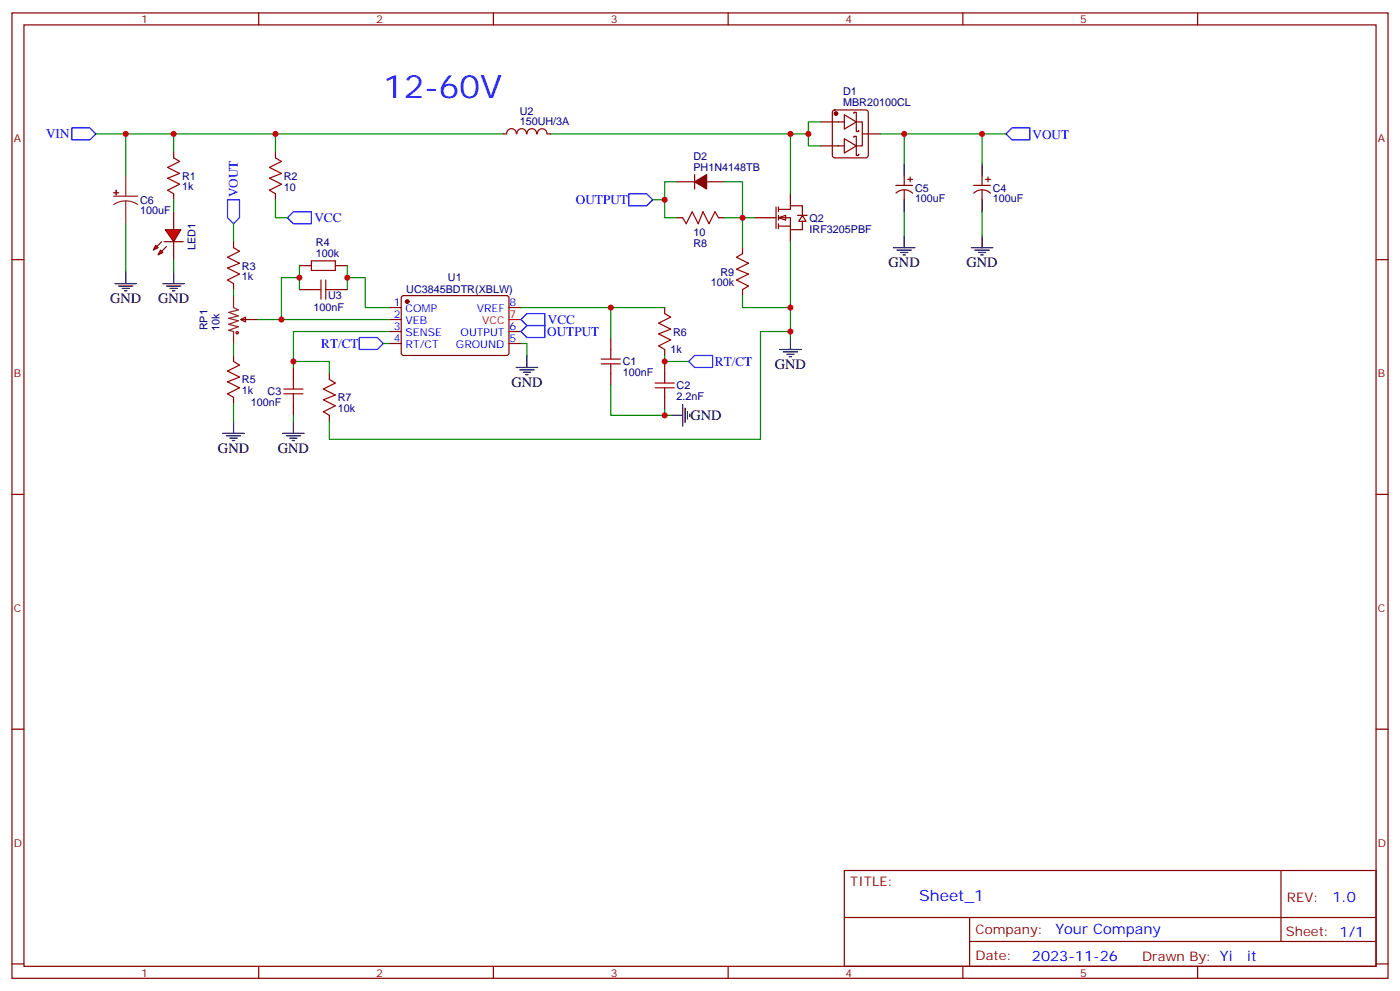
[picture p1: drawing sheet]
<svg xmlns="http://www.w3.org/2000/svg" width="412mm" height="292mm" viewBox="0 0 412 292" stroke-linecap="round" stroke-linejoin="round" font-family="sans-serif">
<g fill="none" stroke="#870000" stroke-width=".35">
<path d="M3.5 3.8h405.4v284.3h-405.4zM7.1 7.3h398.2v277.3h-398.2zM76.2 3.8v3.5M145.3 3.8v3.5M214.5 3.8v3.5M283.6 3.8v3.5M352.8 3.8v3.5M241.7 35.9h7M245.4 32.6l.5-.2h9.2l.5 .2 .2 .5v12.7l-.3 .5-.4 .2h-9.2l-.5-.2-.2-.5v-12.7zM248.7 33.8l3.5 2.1-3.5 2.1zM251.5 33.4v-.3h.7v2.8M252.2 35.9v2.8h.7v-.3"/>
<path d="M252.2 35.9h1.8v7.1h-1.8M254 39.4h5.3M241.7 43h6.8M248.7 40.9l3.5 2.1-3.5 2.1zM251.5 40.5v-.4h.7v2.9M252.2 43v2.8h.7v-.4M3.5 76.5h3.6M405.3 76.5h3.6M3.5 145.6h3.6M405.3 145.6h3.6M3.5 214.8h3.6M405.3 214.8h3.6"/>
<path d="M248.7 256.4h156.6v28.2h-156.6zM377.3 256.4v20.9M248.7 270.2h156.5M285.6 277.3h119.6M285.6 270.2v14.2M3.5 283.9h3.6M76.2 284.6v3.5M145.3 284.6v3.5M214.5 284.6v3.5M283.6 284.6v3.5M352.8 284.6v3.5M405.3 283.9h3.6"/>
</g>
<circle cx="246.2" cy="33.4" r=".53" fill="#870000" stroke="#870000" stroke-width=".35"/>
<g fill="#fff" stroke="#870000" stroke-width=".35">
<path d="M229.3 64.1l2.1-.7v1.4z"/>
<path d="M236.4 63.4l1 1.8h-2.1z"/>
</g>
<g fill="none" stroke="#870000" stroke-width=".35">
<path d="M51.2 44.7v1.8M51.2 57.1v1.7M232.8 57.1v3.5M222.2 64.1h6.4M228.6 61v6.3M229.3 61.7h3.5v-1.1h3.6v2.8M229.3 64.1h3.5v3.6h3.6v-2.5M229.3 66.6h3.5M229.3 61v1.4M229.3 63.4v1.4M229.3 65.9v1.4M232.8 67.7v3.5"/>
<path d="M234.9 63.4h2.9M114.7 90.6h3.5M114.7 94.1h3.5M114.7 97.6h3.5M118.4 87.3l.5-.2h30.6l.4 .7v16.5l-.7 .4-30.6-.1-.4-.6v-16.2zM149.9 90.6h3.6M149.9 97.6h3.6M114.7 101.2h3.5M149.9 101.2h3.6"/>
</g>
<circle cx="119.9" cy="88.8" r=".53" fill="#870000" stroke="#870000" stroke-width=".35"/>
<path d="M149.9 94.1h3.6" fill="none" stroke="#f00" stroke-width=".35"/>
<path d="M51.2 46.5l1.7 1.1-3.5 1.7 3.5 1.8-3.5 1.4 3.5 1.8-3.5 1.7 1.8 1.1" fill="none" stroke="#a10000" stroke-width=".35"/>
<g fill="#f00" stroke="#870000" stroke-width=".35">
<path d="M48.7 67.7h4.6l-2.1 3.5z"/>
<path d="M48.3 71.2h5.7z"/>
</g>
<g fill="#870000" stroke="#870000" stroke-width=".35">
<path d="M46.2 72.6l1.4-1.4z"/>
<path d="M49 72.6l-1.4 1.4z"/>
</g>
<g fill="#f00" stroke="#870000" stroke-width=".35">
<path d="M45.9 72.2l.7 .8-1.4 .7z"/>
<path d="M47.3 73.7l.7 .7-1.4 .7z"/>
</g>
<g fill="none" stroke="#870000" stroke-width=".35">
<path d="M148.2 39.4h1M149.3 39.4a1.41 1.41 0 0 1 1.4-1.5 1.41 1.41 0 0 1 1.4 1.5M152.3 39.4a1.41 1.41 0 0 1 1.4-1.5 1.41 1.41 0 0 1 1.4 1.5M155.2 39.4a1.41 1.41 0 0 1 1.5-1.5 1.41 1.41 0 0 1 1.4 1.5M158.3 39.4a1.41 1.41 0 0 1 1.4-1.5 1.41 1.41 0 0 1 1.4 1.5M161.2 39.4h1.1M81.1 44.7v1.8M81.1 57.1v1.7M199.3 53.6h5.3M204.6 51.4v4.3M208.1 53.6h5.3M263.9 54.6h4.9"/>
<path d="M263.9 56.9a3.5 3.5 0 0 1 4.9 0M266.3 51.8v2.8M266.3 56v2.8M267.4 52.8h1.4M268.1 52.1v1.5M286.8 54.6h4.9M286.8 56.9a3.5 3.5 0 0 1 5 0M289.3 51.8v2.8M289.3 56v2.8M290.3 52.8h1.4M291 52.1v1.5M51.2 62.4v5.3"/>
<path d="M51.2 71.2v5.3M68.8 71.2v1.8M88.2 78.2h3.5M98.8 78.2h3.5M199.3 64.1h1.8M211.7 64.1h1.7M218.7 73v1.7M68.8 83.5v1.8M70.9 94.1l1.4-.7v1.4zM70.9 94.1h4.9M88.2 85.3h3.5M98.8 85.3h3.5"/>
<path d="M179.9 99.4v3.5M195.8 90.6v1.8M218.7 85.3v1.8M68.8 104.7v1.8M68.8 117.1v1.7M86.4 108.2v3.6M86.4 118.8v3.5M97 110v1.8M179.9 110v3.5M195.8 102.9v1.8M195.8 106.5v3.5M195.8 117.1v3.5"/>
<path d="M97 122.3v1.8"/>
</g>
<g fill="none" stroke="#008700" stroke-width=".35">
<path d="M28.2 39.4h52.9v5.3M37 39.4v12.4M51.2 39.4v5.3M81.1 39.4h67.1M232.8 39.4v17.7M238.1 39.4v3.6h3.6M241.7 35.9h-3.6v3.5h-75.8M259.3 39.4h7v8.9M266.3 39.4h23v8.9M289.3 39.4h7M51.2 58.8v3.6M81.1 58.8v5.3h3.6"/>
<path d="M192.3 58.8h3.5M199.3 53.6h-3.5v10.5h3.5M213.4 53.6h5.3v19.4M37 65.9v14.1M51.2 76.5v3.5M68.8 65.9v5.3M88.2 78.2v7.1M102.3 78.2v3.6h5.3v8.8h7.1M213.4 64.1h8.8M232.8 71.2v19.4h-14.1v-3.5M266.3 62.4v7M289.3 62.4v7"/>
<path d="M68.8 85.3v1.8M75.8 94.1h38.9M88.2 81.8h-5.3v12.3M102.3 81.8v3.5M114.7 97.6h-28.3v8.9h10.6v3.5M153.5 90.6h42.3M179.9 90.6v8.8M232.8 97.6h-8.8v31.8h-127v-5.3M232.8 90.6v8.8M68.8 101.2v3.5M68.8 118.8v5.3M86.4 106.5v1.7"/>
<path d="M112.9 101.2h1.8M153.5 101.2h1.7v3.5M179.9 113.5v8.8h15.9v-1.7M195.8 104.7v1.8h7M86.4 122.3v1.8M195.8 122.3h1.8"/>
</g>
<g fill="none" stroke="#a10000" stroke-width=".35">
<path d="M81.1 46.5l1.8 1.1-3.5 1.7 3.5 1.8-3.5 1.4 3.5 1.8-3.5 1.7 1.7 1.1M68.8 73l1.8 1-3.6 1.8 3.6 1.7-3.6 1.5 3.6 1.7-3.6 1.8 1.8 1M91.7 76.8h7.1v2.9h-7.1zM201.1 64.1l1 1.8 1.8-3.5 1.8 3.5 1.4-3.5 1.7 3.5 1.8-3.5 1.1 1.7M218.7 74.7l-1.7 1.1 3.5 1.7-3.5 1.8 3.5 1.4-3.5 1.8 3.5 1.7-1.8 1.1M91.7 85.3h2.8M94.5 82.5v5.6M96 85.3h2.8M96 82.5v5.6M195.8 92.4l1.8 1-3.6 1.8 3.6 1.7-3.6 1.5 3.6 1.7-3.6 1.8 1.8 1M68.8 106.5l1.8 1-3.6 1.8 3.6 1.8-3.6 1.4 3.6 1.7-3.6 1.8 1.8 1.1M83.6 116h5.7"/>
<path d="M83.6 114.6h5.7M86.4 111.8v2.8M86.4 116v2.8M97 111.8l1.8 1-3.6 1.8 3.6 1.7-3.6 1.5 3.6 1.7-3.6 1.8 1.8 1M177.1 107.2h5.6M177.1 105.8h5.6M179.9 102.9v2.9M179.9 107.2v2.8M193 114.2h5.6M193 112.8h5.6M195.8 110v2.8M195.8 114.2v2.9"/>
<circle cx="69.9" cy="98" r=".35"/>
</g>
<path d="M21.2 37.7h5.3l1.7 1.7-1.7 1.8h-5.3zM298.1 37.7h5.3v3.5h-5.3l-1.8-1.8zM67 58.8h3.6v5.3l-1.8 1.8-1.8-1.8zM185.2 57.1h5.3l1.8 1.7-1.8 1.8h-5.3zM84.7 64.1l1.7-1.7h5.3v3.5h-5.3zM105.8 99.4h5.3l1.8 1.8-1.8 1.7h-5.3zM153.5 94.1l1.7-1.7h5.3v3.5h-5.3zM153.5 97.6l1.7-1.7h5.3v3.5h-5.3zM202.8 106.5l1.8-1.8h5.3v3.5h-5.3z" fill="none" stroke="#00f" stroke-width=".35"/>
<g fill="none" stroke="#000" stroke-width=".35">
<path d="M266.3 48.3v3.5M266.3 58.8v3.6M289.3 48.3v3.5M289.3 58.8v3.6M263.2 73h6.3M264.2 73.7h4.3M265.3 74.4h2.1M266 75.1h.7M266.3 69.4v3.6M286.1 73h6.4M287.2 73.7h4.2M288.2 74.4h2.1"/>
<path d="M288.9 75.1h.7M289.3 69.4v3.6M33.9 83.5h6.3M34.9 84.2h4.3M36 84.9h2.1M36.7 85.7h.7M37 80v3.5M48 83.5h6.3M49 84.2h4.3M50.1 84.9h2.1M50.8 85.7h.7M51.2 80v3.5"/>
<path d="M232.8 99.4v3.5M152 108.2h6.4M153.1 108.9h4.2M154.2 109.6h2.1M154.9 110.3h.7M155.2 104.7v3.5M201.1 119.2v6.3M229.7 102.9h6.3M230.7 103.6h4.2M231.8 104.4h2.1M232.5 105.1h.7M65.6 127.6h6.4"/>
<path d="M66.7 128.3h4.2M67.7 129h2.1M68.4 129.8h.7M68.8 124.1v3.5M83.3 127.6h6.3M84.3 128.3h4.2M85.4 129h2.1M86.1 129.8h.7M86.4 124.1v3.5M197.6 122.3h3.5M201.8 120.2v4.3M202.5 121.3v2.1"/>
<path d="M203.2 122v.7"/>
</g>
<path d="M33.5 57.8h7.1M37 59.2l1.9 .2 1.7 .9M37 59.2l-1.8 .2-1.7 .9M37 51.8v6M37 59.2v6.7M68.8 87.1v3.5l1.4 .7-2.8 .7 2.8 1.1-2.8 .7 2.8 .7-2.8 1 2.8 .7-2.8 1.1 1.4 .3v3.6" fill="none" stroke="#8c2424" stroke-width=".35"/>
<path d="M204.6 53.6l3.5-2.2v4.3z" fill="#870000" stroke="#870000" stroke-width=".35"/>
<g fill="#8c2424" stroke="#8c2424" stroke-width=".35">
<path d="M33.5 56.7l1.4 .1z"/>
<path d="M34.2 56l.1 1.4z"/>
</g>
<g fill="#c00">
<circle cx="102.3" cy="81.8" r=".88"/>
<circle cx="88.2" cy="81.8" r=".88"/>
<circle cx="82.9" cy="94.1" r=".88"/>
<circle cx="179.9" cy="90.6" r=".88"/>
<circle cx="81.1" cy="39.4" r=".88"/>
<circle cx="238.1" cy="39.4" r=".88"/>
<circle cx="232.8" cy="39.4" r=".88"/>
<circle cx="266.3" cy="39.4" r=".88"/>
<circle cx="86.4" cy="106.5" r=".88"/>
<circle cx="195.8" cy="106.5" r=".88"/>
<circle cx="195.8" cy="122.3" r=".88"/>
<circle cx="218.7" cy="64.1" r=".88"/>
<circle cx="195.8" cy="58.8" r=".88"/>
<circle cx="232.8" cy="90.6" r=".88"/>
<circle cx="232.8" cy="97.6" r=".88"/>
<circle cx="51.2" cy="39.4" r=".88"/>
<circle cx="289.3" cy="39.4" r=".88"/>
<circle cx="37" cy="39.4" r=".88"/>
</g>
<text font-size="9.5" fill="#00f" x="112.9" y="28.9">12-60V</text>
<text font-size="4.6" fill="#00f" x="270.8" y="265.4">Sheet_1</text>
<g font-size="4.2">
<text x="261.8" y="78.6">GND</text>
<text x="284.7" y="78.6">GND</text>
<text x="32.5" y="89.2">GND</text>
<text x="46.6" y="89.2">GND</text>
<text x="150.6" y="113.9">GND</text>
<text x="228.2" y="108.6">GND</text>
<text x="203.4" y="123.8">GND</text>
<text x="64.2" y="133.3">GND</text>
<text x="81.8" y="133.3">GND</text>
</g>
<g font-size="4.2" fill="#00f">
<text x="392.5" y="265.7">1.0</text>
<text x="310.9" y="275.2">Your Company</text>
<text x="304" y="283">2023-11-26</text>
<text x="367.3" y="282.9">it</text>
</g>
<g font-size="3.9" fill="#00f">
<text x="13.6" y="40.7">VIN</text>
<text x="304.2" y="40.8">VOUT</text>
<text x="70" y="58.2" transform="rotate(-90 70 58.2)">VOUT</text>
<text x="92.6" y="65.3">VCC</text>
<text x="169.7" y="60">OUTPUT</text>
<text x="161.4" y="95.3">VCC</text>
<text x="161.2" y="99">OUTPUT</text>
<text x="94.6" y="102.6">RT/CT</text>
<text x="210.6" y="107.7">RT/CT</text>
</g>
<g font-size="3.9" fill="#800">
<text x="250.5" y="261">TITLE:</text>
<text x="379.1" y="265.7">REV:</text>
<text x="287.4" y="275.2">Company:</text>
<text x="378.7" y="275.8">Sheet: 1/1</text>
<text x="287.4" y="282.9">Date:</text>
<text x="336.4" y="282.9">Drawn By: Yi</text>
</g>
<g font-size="3.2" fill="#800">
<text x="41.6" y="6.8">1</text>
<text x="110.8" y="6.8">2</text>
<text x="179.9" y="6.8">3</text>
<text x="249.1" y="6.8">4</text>
<text x="318.2" y="6.8">5</text>
<text x="4.1" y="41.9">A</text>
<text x="405.9" y="41.9">A</text>
<text x="4.1" y="111.1">B</text>
<text x="405.9" y="111.1">B</text>
<text x="4.1" y="180.2">C</text>
<text x="405.9" y="180.2">C</text>
<text x="4.1" y="249.3">D</text>
<text x="405.9" y="249.3">D</text>
<text x="41.6" y="287.6">1</text>
<text x="110.8" y="287.6">2</text>
<text x="179.9" y="287.6">3</text>
<text x="249.1" y="287.6">4</text>
<text x="318.2" y="287.6">5</text>
</g>
<g font-size="3.2" fill="#000080">
<text x="248.4" y="28.1">D1</text>
<text x="153.1" y="33.9">U2</text>
<text x="248.4" y="31.3">MBR20100CL</text>
<text x="153.1" y="36.8">150UH/3A</text>
<text x="204.3" y="47.3">D2</text>
<text x="53.6" y="52.9">R1</text>
<text x="83.6" y="52.9">R2</text>
<text x="204.3" y="50.4">PH1N4148TB</text>
<text x="53.6" y="56.1">1k</text>
<text x="83.6" y="56.1">10</text>
<text x="269.5" y="59.6">100uF</text>
<text x="269.5" y="56.5">C5</text>
<text x="292.5" y="59.6">100uF</text>
<text x="292.5" y="56.5">C4</text>
<text x="41.3" y="63.1">100uF</text>
<text x="41.3" y="60">C6</text>
<text x="238.5" y="65.3">Q2</text>
<text x="204.3" y="69.4">10</text>
<text x="238.5" y="68.5">IRF3205PBF</text>
<text x="57.6" y="73.5" transform="rotate(-90 57.6 73.5)">LED1</text>
<text x="93.1" y="75.8">100k</text>
<text x="93.1" y="72.6">R4</text>
<text x="204.3" y="72.7">R8</text>
<text x="71.3" y="82.6">1k</text>
<text x="71.3" y="79.4">R3</text>
<text x="131.9" y="82.9">U1</text>
<text x="212.2" y="81.2">R9</text>
<text x="96.7" y="88.2">U3</text>
<text x="119.7" y="86.4">UC3845BDTR(XBLW)</text>
<text x="209.4" y="84.3">100k</text>
<text x="92.3" y="91.7">100nF</text>
<text x="61.1" y="97.3" transform="rotate(-90 61.1 97.3)">RP1</text>
<text x="64.6" y="97.6" transform="rotate(-90 64.6 97.6)">10k</text>
<text x="198.3" y="98.8">R6</text>
<text x="183.4" y="107.6">C1</text>
<text x="197.5" y="104.1">1k</text>
<text x="71.3" y="112.9">R5</text>
<text x="183.4" y="110.8">100nF</text>
<text x="71.3" y="116.1">1k</text>
<text x="73.9" y="119.6">100nF</text>
<text x="78.8" y="116.5">C3</text>
<text x="99.5" y="118.2">R7</text>
<text x="199.3" y="117.8">2.2nF</text>
<text x="199.3" y="114.7">C2</text>
<text x="99.5" y="121.4">10k</text>
</g>
<g font-size="3.2" fill="#00f">
<text x="116" y="90.2">1</text>
<text x="116" y="93.8">2</text>
<text x="119.5" y="92">COMP</text>
<text x="119.5" y="95.5">VEB</text>
<text x="140.4" y="92">VREF</text>
<text x="150.1" y="90.2">8</text>
<text x="116" y="97.3">3</text>
<text x="116" y="100.8">4</text>
<text x="119.5" y="99.1">SENSE</text>
<text x="135.7" y="99.1">OUTPUT</text>
<text x="150.1" y="100.8">5</text>
<text x="150.1" y="97.3">6</text>
<text x="119.5" y="102.6">RT/CT</text>
<text x="134.3" y="102.6">GROUND</text>
</g>
<g font-size="3.2" fill="#f00">
<text x="142" y="95.5">VCC</text>
<text x="150.1" y="93.8">7</text>
</g>
</svg>
